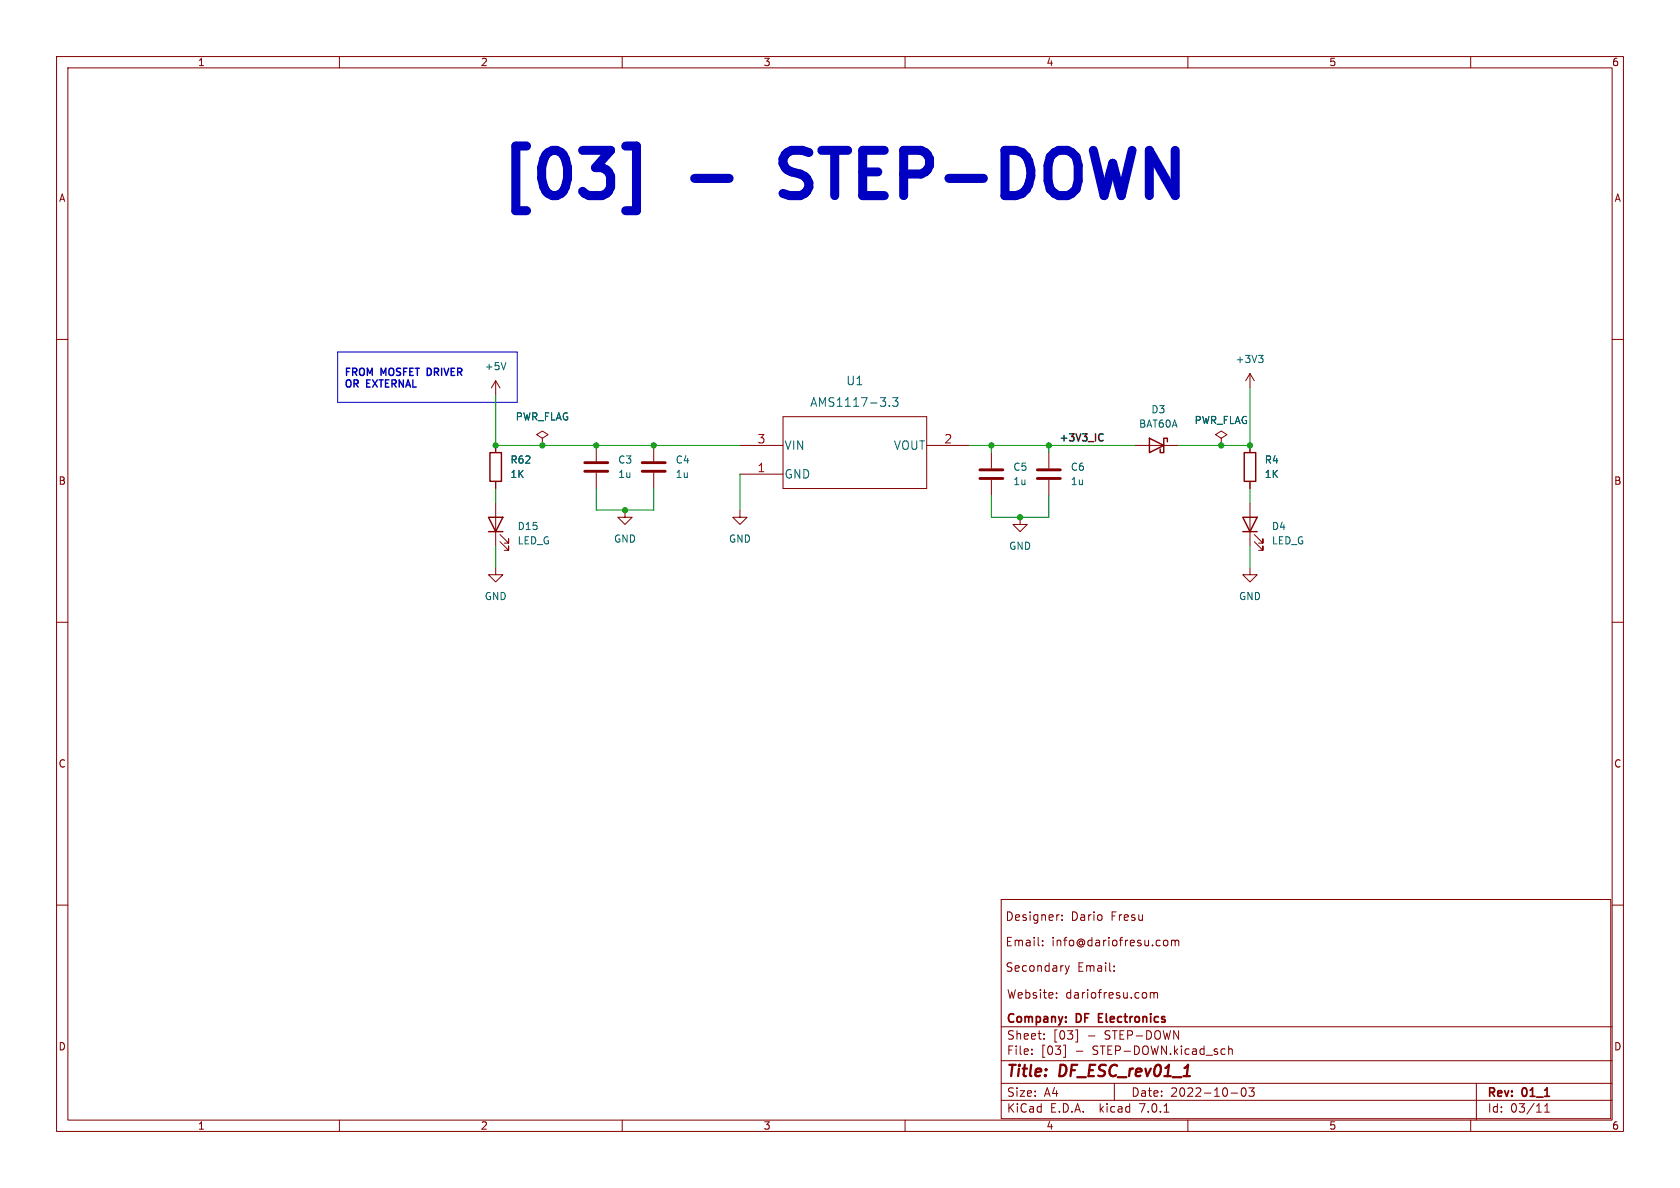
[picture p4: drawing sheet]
<svg xmlns="http://www.w3.org/2000/svg" width="297mm" height="210mm" viewBox="0 0 297 210" stroke-linecap="round" stroke-linejoin="round" font-family="sans-serif">
<g fill="none" stroke="#840000" stroke-width=".18">
<path d="M10 10h277v190h-277zM12 12h273v186h-273zM60 10v2M110 10v2M160 10v2M210 10v2M260 10v2M10 60h2M285 60h2M87.6 67.3v2.6M87.6 78.7v1.3M87.6 67.3l-.7 1.3"/>
<path d="M87.6 67.3l.8 1.3M95.9 77.5l1-.7-1-.6-1 .6 1 .7v1.2M95.9 78.7h.1M105.4 78.7v2.8M115.6 78.7v2.8M130.8 78.7h7.6M138.4 73.7h25.4v12.7h-25.4zM163.8 78.7h7.6M200.7 78.7h7.6M215.9 77.5l1-.7-1-.6-1 .6 1 .7v1.2M215.9 78.7h.1M221 66v2.6"/>
<path d="M221 78.7v1.3M221 66l-.8 1.3M221 66l.7 1.3M87.6 85.1v1.3M87.6 88.9v7.6M88.4 95.8l1.5 1.5v-.8v.8h-.7M88.4 94.5l1.5 1.5v-.7v.7h-.7M105.4 83.6v2.8M110.5 90.2v1.2h1.3l-1.3 1.3-1.3-1.3h1.3M115.6 83.6v2.8M130.8 90.2v1.2h1.3l-1.3 1.3-1.3-1.3h1.3M130.8 83.8h7.6"/>
<path d="M175.3 80v2.8M175.3 84.8v2.8M180.3 91.4v1.3h1.3l-1.3 1.3-1.2-1.3h1.2M185.4 80v2.8M185.4 84.8v2.8M221 85.1v1.3M221 88.9v7.6M221.7 95.8l1.6 1.5v-.8v.8h-.8M221.7 94.5l1.6 1.5v-.7v.7h-.8M10 110h2M87.6 100.3v1.3h1.3l-1.3 1.3-1.2-1.3h1.2M221 100.3v1.3h1.2l-1.2 1.3-1.3-1.3h1.3"/>
<path d="M285 110h2M10 160h2M177 159h107.8v38.8h-107.8zM285 160h2M184.3 167.1v.1M184.3 166.3v.1M186.8 176.3v.2M186.8 175.5v.2M187.1 161.7h.2M187.8 162.6v.1M187.8 161.8v.1M188.3 170.7l.4 1"/>
<path d="M188.7 171.7l-.2 .4-.2 .1M189 170.7l-.3 1M197 171.6v.1M197 170.8v.1M203.4 175.5v1M203.4 175.6l.4-.1 .2 .2M204 175.7l.2-.2h.4v1M204 175.7v.8M205.8 166.3l.4-.1 .3 .3v.4l-.2 .2-.3 .1-.2-.1M207.1 166.3l.4-.1 .3 .2M207.1 166.2v1M207.8 166.4l.2-.2 .3 .1 .1 .9"/>
<path d="M207.8 166.4v.8M60 198v2M110 198v2M160 198v2M177 194.5h108M177 191.5h108M177 187.5h108M177 181.5h108M182.4 186.3v.1M182.4 185.5v.1M184.6 183.6v.1M184.6 182.8v.1"/>
<path d="M188.4 184.8v2.1h-.4M190.1 182.1h.4v2.1h-.4M190.3 185.8h1.1M192.4 183.1h1.2M197 191.5v3M205.8 196.6h.8M210 198v2M216.1 185.4l.5 .1M216.6 186.3l-.5 .1M217.2 185.5l.2-.1 .4 .1 .1 .9M217.2 184.9v1.5M217.6 193.2h1.2"/>
<path d="M219.6 192.4l.2-.1a.81 .81 0 0 1 .6 .6 .81 .81 0 0 1-.3 .8l-.2 .1a.81 .81 0 0 1-.6-.6 .81 .81 0 0 1 .3-.8zM220.8 192.3h.9l-.5 .6 .4 .1v.7l-.2 .1h-.4l-.2-.1M260 198v2M261 191.5v6.5M273.1 196.6h.8M273.1 195.5l.4-.4v1.5"/>
</g>
<path d="M203.2 77.5l2.5 1.2-2.5 1.3zM206.4 78.1v-.6h-.7v2.5h-.6v-.6M86.4 91.4h2.5l-1.3 2.6zM86.4 94h2.5M86.6 80h2v5.1h-2zM219.7 91.4h2.5l-1.2 2.6zM219.7 94h2.5M220 80h2v5.1h-2z" fill="none" stroke="#840000" stroke-width=".25"/>
<path d="M89.4 64.1l-.4 1.3M157.2 71.7v.1M157.8 70.3h.9l-.5 .6 .5 .1v.7l-.2 .1h-.5l-.2-.1M222.5 62.8h.8l-.4 .5M223 63.3l.3 .2v.3l-.3 .3" fill="none" stroke="#006464" stroke-width=".18"/>
<path d="M103.4 83.3h4M103.4 81.8h4M113.5 83.3h4.1M113.5 81.8h4.1M173.2 84.6h4.1M173.2 83.1h4.1M183.4 84.6h4.1M183.4 83.1h4.1" fill="none" stroke="#840000" stroke-width=".51"/>
<path d="M194.8 76.7l.2 .1M195 77.8l-.2 .1" fill="none" stroke="#0f0f0f" stroke-width=".25"/>
<path d="M110.6 25.8h1.9v11.4h-1.9" fill="none" stroke="#0000c2" stroke-width="1.6"/>
<path d="M59.7 62.2h31.7v8.9h-31.7z" fill="none" stroke="#0000c2" stroke-width=".18"/>
<path d="M87.6 69.9v8.8h43.2M171.4 78.7h29.3M175.3 78.7v1.3M185.4 78.7v1.3M221 68.6v10.1h-12.7M87.6 86.4v2.5M87.6 96.5v3.8M105.4 86.4v3.8h10.2v-3.8M130.8 83.8v6.4M175.3 87.6v3.8h10.1v-3.8M221 86.4v2.5M221 96.5v3.8" fill="none" stroke="#009600" stroke-width=".18"/>
<g fill="#009600" stroke="#009600" stroke-width=".18">
<circle cx="95.9" cy="78.7" r=".46"/>
<circle cx="87.6" cy="78.7" r=".46"/>
<circle cx="105.4" cy="78.7" r=".46"/>
<circle cx="110.5" cy="90.2" r=".46"/>
<circle cx="115.6" cy="78.7" r=".46"/>
<circle cx="215.9" cy="78.7" r=".46"/>
<circle cx="185.4" cy="78.7" r=".46"/>
<circle cx="175.3" cy="78.7" r=".46"/>
<circle cx="180.3" cy="91.4" r=".46"/>
<circle cx="221" cy="78.7" r=".46"/>
</g>
<g font-size="11.1" fill="#0000c2">
<text x="88.9" y="35.6">[03]</text>
<text x="123.3" y="35.6">-</text>
<text x="141.7" y="35.6">STEP-DOWN</text>
</g>
<g font-size="2.8" fill="#840000">
<text x="178" y="190.8">Title:</text>
<text x="187.4" y="190.8">DF_ESC_rev01_1</text>
</g>
<g font-size="2.1" fill="#006464">
<text x="149.6" y="68.3">U1</text>
<text x="143.2" y="72.1">AMS1117-3.3</text>
<text x="138.7" y="79.7">VIN</text>
<text x="157.9" y="79.7">VOUT</text>
<text x="138.7" y="84.8">GND</text>
</g>
<g font-size="2.1" fill="#a90000">
<text x="133.9" y="83.6">1</text>
<text x="133.9" y="78.5">3</text>
<text x="166.9" y="78.5">2</text>
</g>
<g font-size="2.1" fill="#840000">
<text x="177.8" y="167.4">Email:</text>
<text x="177.8" y="162.9">Designer:</text>
<text x="185.9" y="167.4">info@dariofresu.com</text>
<text x="189.3" y="162.9">Dario</text>
<text x="196.4" y="162.9">Fresu</text>
<text x="177.8" y="171.9">Secondary</text>
<text x="190.5" y="171.9">Email:</text>
<text x="178" y="176.7">Website:</text>
<text x="188.4" y="176.7">dariofresu.com</text>
<text x="178" y="183.9">Sheet:</text>
<text x="178" y="181.1">Company:</text>
<text x="186.2" y="183.9">[03]</text>
<text x="190.4" y="181.1">DF</text>
<text x="194.8" y="181.1">Electronics</text>
<text x="195.3" y="183.9">STEP-DOWN</text>
<text x="178" y="186.6">File:</text>
<text x="184" y="186.6">[03]</text>
<text x="193.2" y="186.6">STEP-DOWN.kicad_sch</text>
<text x="178" y="196.8">KiCad</text>
<text x="178" y="194">Size:</text>
<text x="184.6" y="194">A4</text>
<text x="185.7" y="196.8">E.D.A.</text>
<text x="194.4" y="196.8">kicad</text>
<text x="200" y="194">Date:</text>
<text x="201.5" y="196.8">7.0.1</text>
<text x="206.9" y="194">2022-10-03</text>
<text x="263" y="194.2">Rev:</text>
<text x="263" y="196.8">Id:</text>
<text x="267" y="196.8">03/11</text>
<text x="269.2" y="194.2">01_1</text>
</g>
<g font-size="1.8" fill="#840000">
<text x="35" y="11.8">1</text>
<text x="85" y="11.8">2</text>
<text x="135" y="11.8">3</text>
<text x="185" y="11.8">4</text>
<text x="235" y="11.8">5</text>
<text x="285" y="11.8">6</text>
<text x="10.4" y="35.8">A</text>
<text x="285.4" y="35.8">A</text>
<text x="10.3" y="85.8">B</text>
<text x="285.3" y="85.8">B</text>
<text x="10.3" y="135.8">C</text>
<text x="285.3" y="135.8">C</text>
<text x="10.3" y="185.8">D</text>
<text x="285.3" y="185.8">D</text>
<text x="35" y="199.8">1</text>
<text x="85" y="199.8">2</text>
<text x="135" y="199.8">3</text>
<text x="185" y="199.8">4</text>
<text x="235" y="199.8">5</text>
<text x="285" y="199.8">6</text>
</g>
<g font-size="1.8" fill="#006464">
<text x="85.6" y="65.6">+5V</text>
<text x="218.4" y="64.3">+3V3</text>
<text x="91.1" y="74.5">PWR_FLAG</text>
<text x="201.3" y="75.8">BAT60A</text>
<text x="203.5" y="73.2">D3</text>
<text x="211.1" y="75.1">PWR_FLAG</text>
<text x="90.2" y="82.1">R62</text>
<text x="109.2" y="82.1">C3</text>
<text x="119.4" y="82.1">C4</text>
<text x="179.1" y="83.4">C5</text>
<text x="189.2" y="83.4">C6</text>
<text x="223.5" y="82.1">R4</text>
<text x="90.2" y="84.6">1K</text>
<text x="109.2" y="84.6">1u</text>
<text x="119.4" y="84.6">1u</text>
<text x="179.1" y="85.9">1u</text>
<text x="189.2" y="85.9">1u</text>
<text x="223.5" y="84.6">1K</text>
<text x="91.4" y="93.9">D15</text>
<text x="224.8" y="93.9">D4</text>
<text x="91.4" y="96.4">LED_G</text>
<text x="108.5" y="96.1">GND</text>
<text x="128.8" y="96.1">GND</text>
<text x="178.3" y="97.3">GND</text>
<text x="224.8" y="96.4">LED_G</text>
<text x="85.6" y="106.2">GND</text>
<text x="219" y="106.2">GND</text>
</g>
<g font-size="1.8" fill="#0000c2">
<text x="61" y="66.5">FROM</text>
<text x="61" y="68.6">OR</text>
<text x="64.9" y="68.6">EXTERNAL</text>
<text x="67.4" y="66.5">MOSFET DRIVER</text>
</g>
<text font-size="1.8" fill="#0f0f0f" x="187.3" y="78.1">+3V3_IC</text>
</svg>
